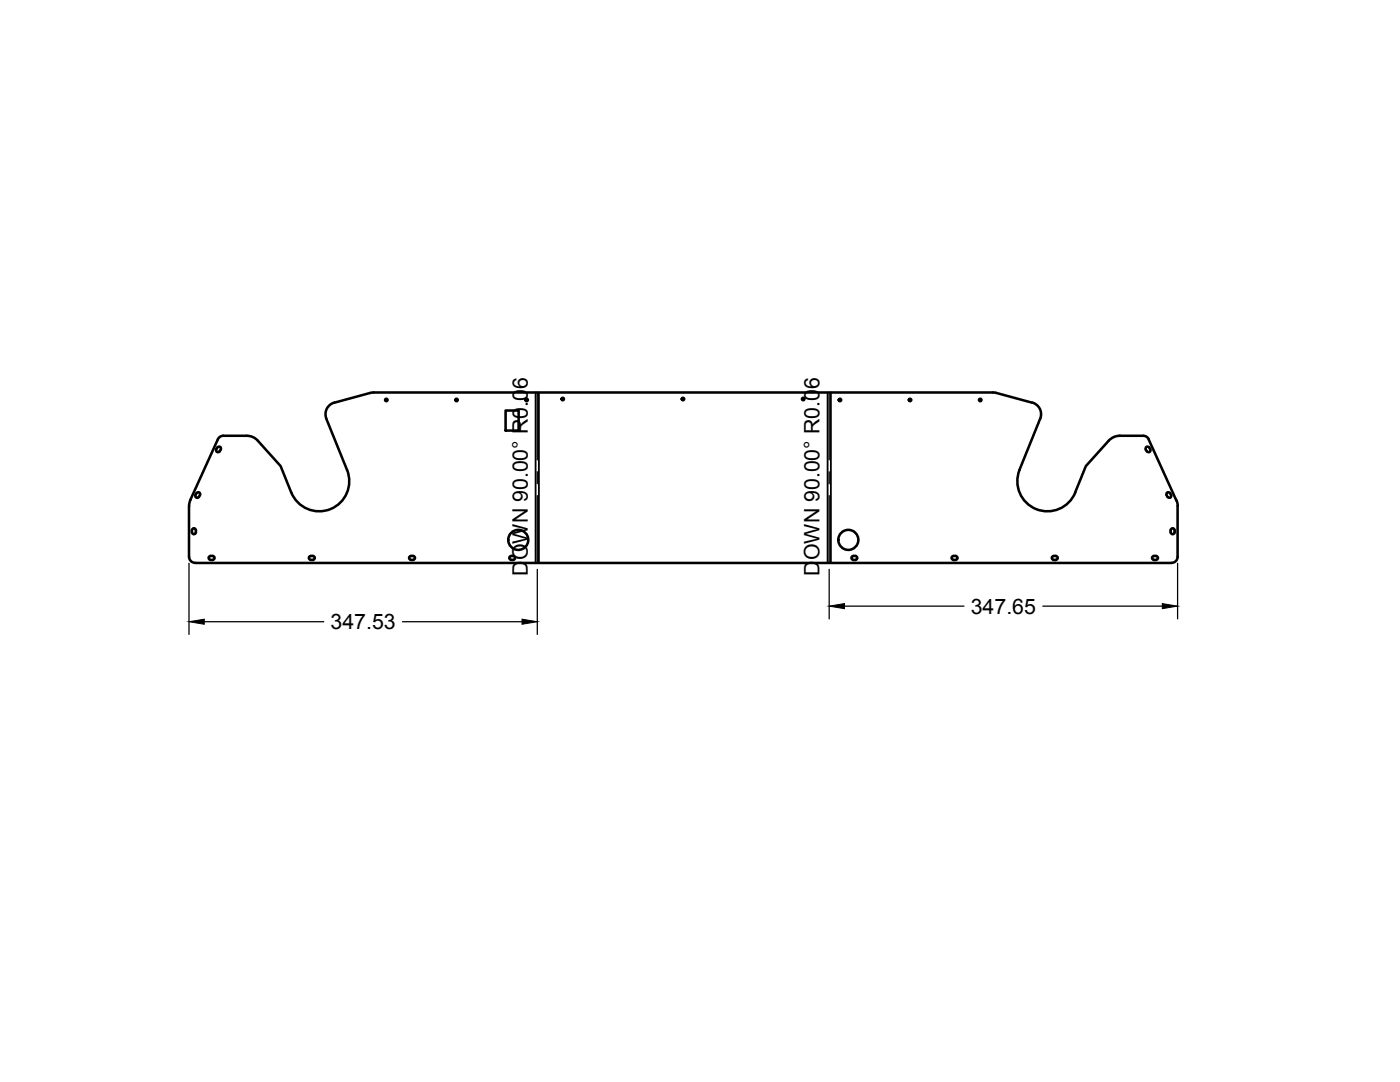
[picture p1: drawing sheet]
<svg xmlns="http://www.w3.org/2000/svg" width="279mm" height="216mm" viewBox="0 0 279 216" stroke-linecap="round" stroke-linejoin="round" font-family="sans-serif">
<!-- layer: Visible -->
<g fill="none" stroke="#000" stroke-width=".51">
<path d="M39.7 99.2a.39 .39 0 0 1-.5 .1 .39 .39 0 0 1-.2-.6l.2-.3a.4 .4 0 0 1 .6-.1 .4 .4 0 0 1 .1 .5l-.2 .4M43.4 89.3a.39 .39 0 0 1 .5-.1 .39 .39 0 0 1 .1 .5l-.2 .3a.39 .39 0 0 1-.5 .2 .39 .39 0 0 1-.1-.6l.1-.3M51.5 87.9l4.5 5.1 2.1 5.3a6 6 0 0 0 7.8 3.3 6 6 0 0 0 3.4-7.8M51.5 87.9a3 3 0 0 0-2.3-.9h-4.6a1.2 1.2 0 0 0-1.1 .7l-5.7 12.6-.1 10.8a1.24 1.24 0 0 0 1.2 1.2h194.9a1.24 1.24 0 0 0 1.2-1.2v-10.2M65.1 83.6l4.2 10.2M100.9 81.9h2.6v4h-2.6zM203.5 93.8a6 6 0 0 0 3.3 7.8 6 6 0 0 0 7.8-3.3l2.1-5.3 4.6-5.1a3 3 0 0 1 2.2-.9h4.7a1.12 1.12 0 0 1 1 .7l5.6 12.2 .2 1M206 80.3l-7.8-2h-123.7l-7.8 2a2.37 2.37 0 0 0-1.6 3.2M206 80.3a2.4 2.4 0 0 1 1.6 3.2M207.6 83.6l-4.1 10.2M228.9 90a.39 .39 0 0 0 .5 .2 .39 .39 0 0 0 .2-.6l-.2-.3a.4 .4 0 0 0-.6-.1 .4 .4 0 0 0-.1 .5l.2 .4M232.8 98.8l.2 .4"/>
<path d="M232.8 98.8a.39 .39 0 0 1 .2-.5 .39 .39 0 0 1 .5 .1l.2 .3a.39 .39 0 0 1-.1 .6 .39 .39 0 0 1-.6-.1M38.3 105.8v.4M38.3 105.8a.39 .39 0 0 1 .4-.4 .39 .39 0 0 1 .4 .4v.4a.39 .39 0 0 1-.4 .4 .39 .39 0 0 1-.4-.4M42 111.7h.4M42 111.7a.39 .39 0 0 1-.4-.4 .39 .39 0 0 1 .4-.4h.4a.39 .39 0 0 1 .4 .4 .39 .39 0 0 1-.4 .4M62 111.7h.4M62 111.7a.39 .39 0 0 1-.4-.4 .39 .39 0 0 1 .4-.4h.4a.39 .39 0 0 1 .4 .4 .39 .39 0 0 1-.4 .4M82 111.7h.4M82 111.7a.39 .39 0 0 1-.4-.4 .39 .39 0 0 1 .4-.4h.4a.39 .39 0 0 1 .4 .4 .39 .39 0 0 1-.4 .4M102 111.7h.4M102.4 110.9h-.4a.39 .39 0 0 0-.4 .4 .39 .39 0 0 0 .4 .4M102.4 110.9a.39 .39 0 0 1 .4 .4 .39 .39 0 0 1-.4 .4"/>
<path d="M170.3 110.9h.4a.39 .39 0 0 1 .4 .4 .39 .39 0 0 1-.4 .4M170.3 111.7h.4M170.3 110.9a.39 .39 0 0 0-.4 .4 .39 .39 0 0 0 .4 .4M190.3 111.7h.4M190.3 111.7a.39 .39 0 0 1-.4-.4 .39 .39 0 0 1 .4-.4h.4a.39 .39 0 0 1 .4 .4 .39 .39 0 0 1-.4 .4M210.3 111.7h.4M210.3 111.7a.39 .39 0 0 1-.4-.4 .39 .39 0 0 1 .4-.4h.4a.39 .39 0 0 1 .4 .4 .39 .39 0 0 1-.4 .4M230.3 111.7h.4M230.3 111.7a.39 .39 0 0 1-.4-.4 .39 .39 0 0 1 .4-.4h.4a.39 .39 0 0 1 .4 .4 .39 .39 0 0 1-.4 .4M233.6 105.8v.4M233.6 105.8a.39 .39 0 0 1 .4-.4 .39 .39 0 0 1 .4 .4v.4a.39 .39 0 0 1-.4 .4 .39 .39 0 0 1-.4-.4"/>
<circle cx="77.1" cy="79.8" r=".24"/>
<circle cx="91.1" cy="79.8" r=".24"/>
<circle cx="105.1" cy="79.8" r=".24"/>
<circle cx="112.3" cy="79.6" r=".24"/>
<circle cx="136.3" cy="79.6" r=".24"/>
<circle cx="160.3" cy="79.6" r=".24"/>
<circle cx="167.6" cy="79.8" r=".24"/>
<circle cx="181.6" cy="79.8" r=".24"/>
<circle cx="195.6" cy="79.8" r=".24"/>
<circle cx="103.4" cy="107.7" r="2"/>
<circle cx="169.3" cy="107.7" r="2"/>
</g>
<!-- layer: Center Lines -->
<path d="M107.2 78.3v13.5M165.5 78.3v13.5M107.2 94.1v2.4M107.2 98.9v13.4M165.5 94.1v2.4M165.5 98.9v13.4" fill="none" stroke="#000" stroke-width=".25"/>
<!-- layer: Visible Narrow -->
<path d="M106.9 78.3v34M107.5 78.3v34M165.2 78.3v34M165.8 78.3v34" fill="none" stroke="#000" stroke-width=".36"/>
<!-- layer: Dimensions -->
<path d="M37.7 112.4v14.2M107.2 113.6v13M165.5 113.6v9.9M235 112.4v11.1M40.8 124.1h23.8M80.3 124.1h23.9M168.5 120.9h23.9M208.1 120.9h23.9" fill="none" stroke="#000" stroke-width=".25"/>
<path d="M37.7 124.1l3.1-.6v1.1zM104.2 123.5l3 .6-3 .5zM165.5 120.9l3-.5v1.1zM232 120.4l3 .5-3 .6z" fill="#000" stroke="#000" stroke-width=".2"/>
<g font-size="4.3">
<text x="105.3" y="114.9" transform="rotate(-90 105.3 114.9)">DOWN 90.00° R0.06</text>
<text x="163.6" y="114.9" transform="rotate(-90 163.6 114.9)">DOWN 90.00° R0.06</text>
<text x="66" y="125.6">347.53</text>
<text x="193.7" y="122.4">347.65</text>
</g>
</svg>
